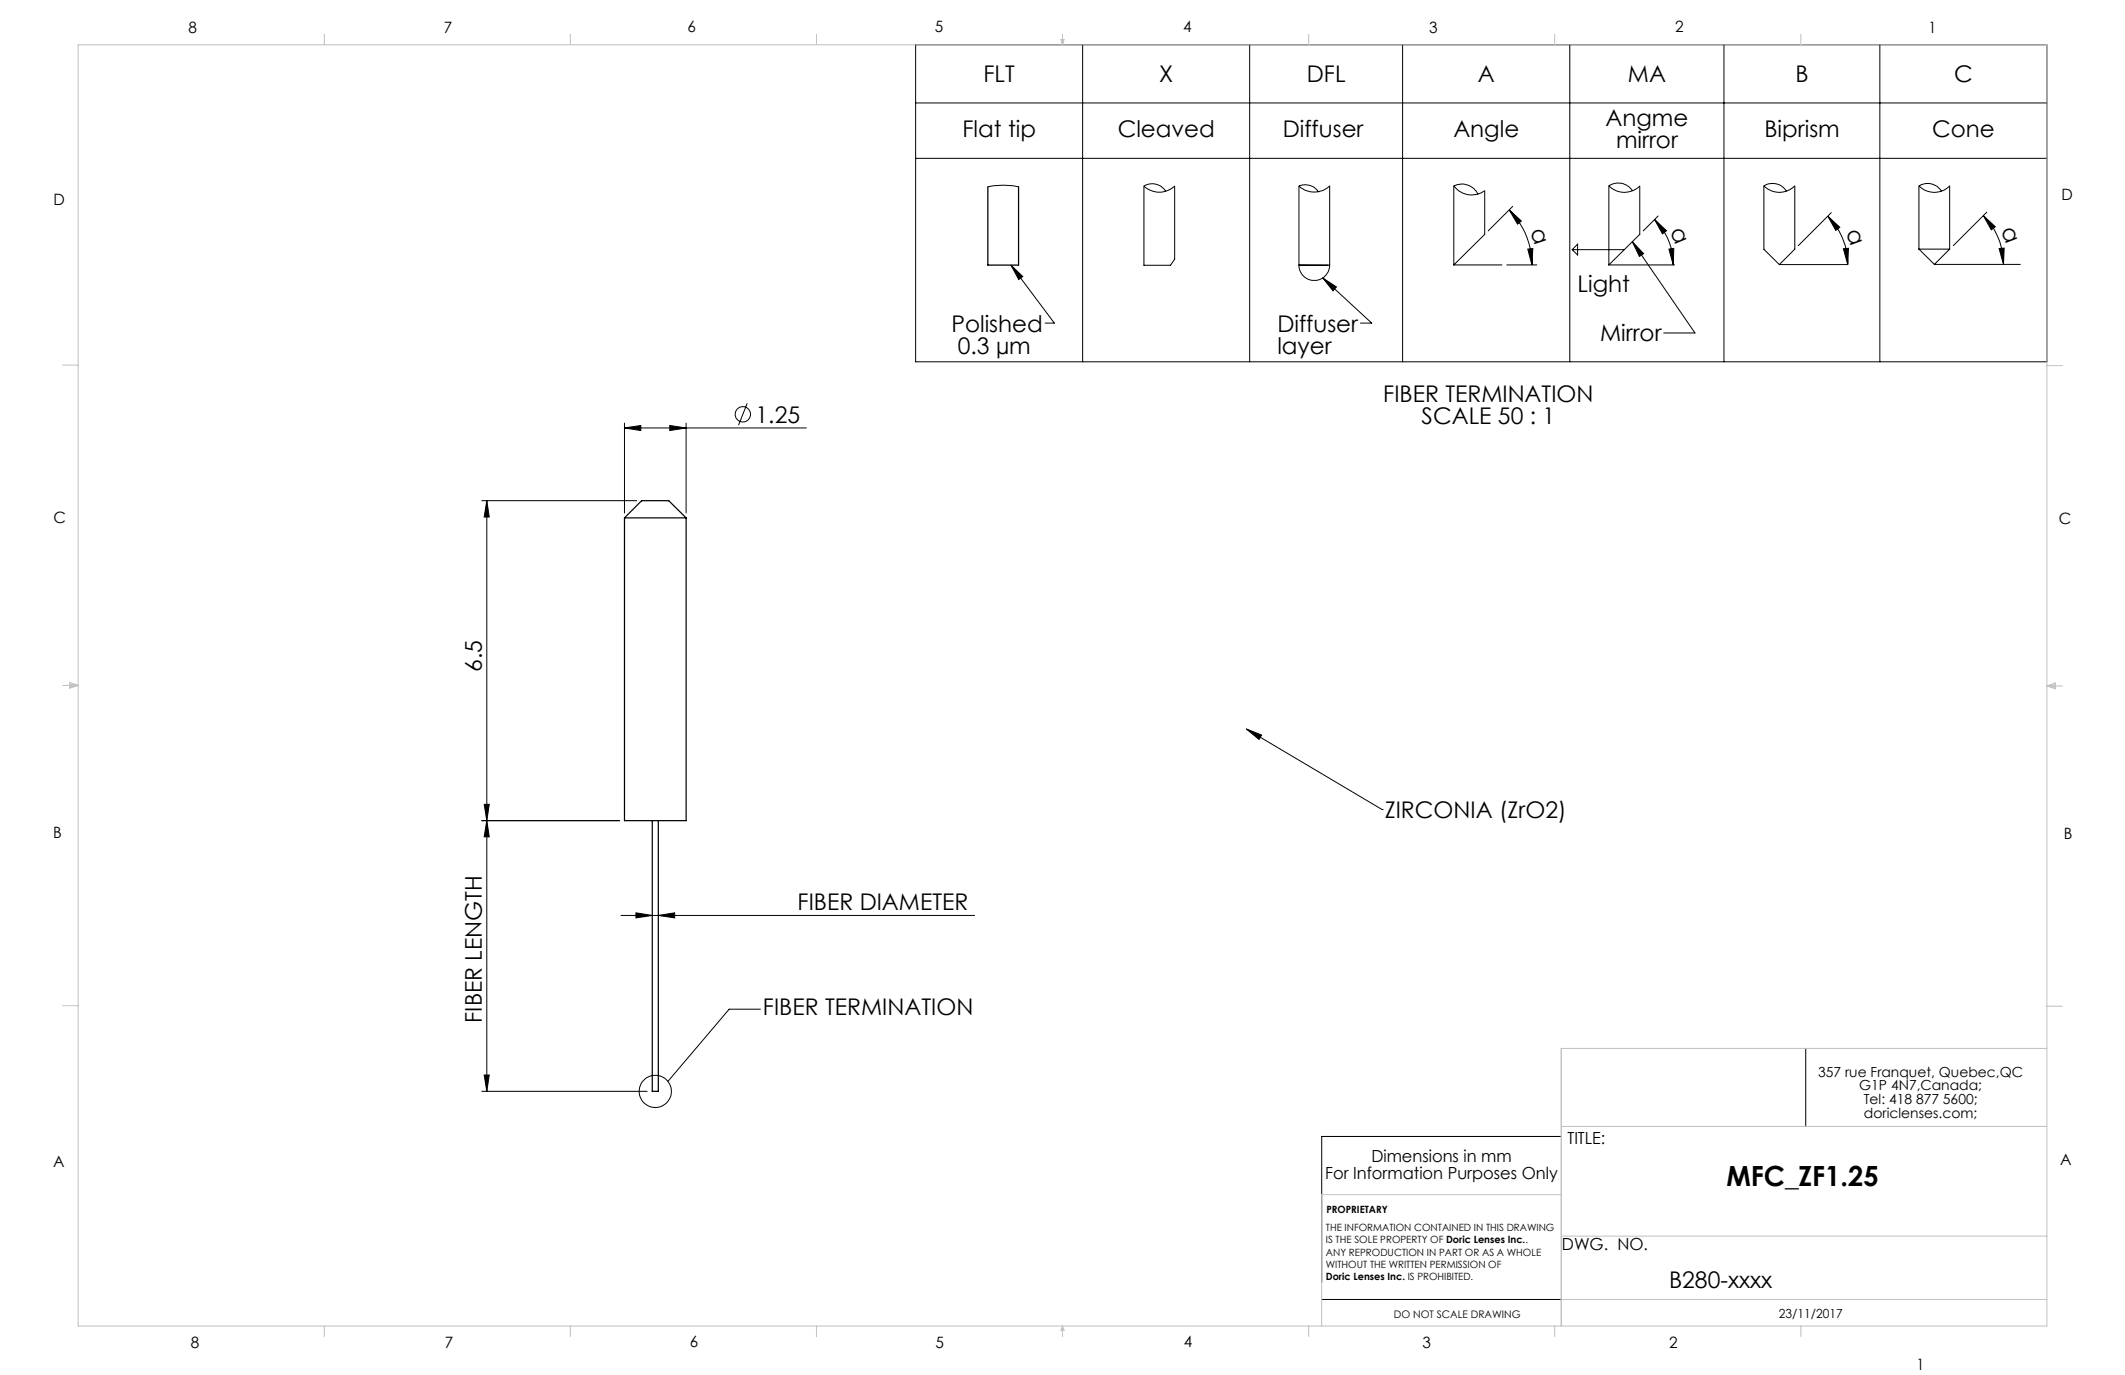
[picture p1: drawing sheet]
<svg xmlns="http://www.w3.org/2000/svg" width="432mm" height="279mm" viewBox="0 0 432 279" stroke-linecap="round" stroke-linejoin="round" font-family="sans-serif">
<g fill="none" stroke="#000" stroke-width=".2">
<path d="M186.1 9.1h229.8v64.4h-229.8zM220 9.1v64.4M253.9 9.1v64.4M285 9.1v64.4M319 9.1v64.4M350.3 9.1v64.4M382 9.1v64.4M186.1 20.9h229.8M186.1 32.2h229.8M200.7 38a15.4 15.4 0 0 1 6.3 0M232.4 37.8a3.2 3.2 0 0 1 4.5 1M232.4 37.8a4.6 4.6 0 0 0 6.3 0v14.9l-.9 1.2h-5.4z"/>
<path d="M263.9 37.8a4.6 4.6 0 0 0 6.3 0v16.1M263.9 37.8a3.3 3.3 0 0 1 4.1 1.2M263.9 37.8v16.1M295.4 37.8a4.5 4.5 0 0 0 6.3 1v8.8l-6.3 6.2M295.4 37.8a3.7 3.7 0 0 1 4.9 1.6M295.4 37.8v16M326.9 37.7a4.4 4.4 0 0 0 6.3 .1v9.8l-6.3 6.2M326.9 37.7a3.4 3.4 0 0 1 4.8 1.1M326.9 37.7v16.1M358.4 37.8a4.4 4.4 0 0 0 6.3 0v12.8l-3.1 3.2M358.4 37.8a3.3 3.3 0 0 1 4.6 1M358.4 37.8v12.9l3.2 3.1"/>
<path d="M389.9 37.8a4.4 4.4 0 0 0 6.3 0v12.8M389.9 37.8a3.3 3.3 0 0 1 4.6 1M389.9 37.8v12.8M205.4 53.9l8.8 11.8h-1.8M205.4 53.9l2.4 2.3-.8 .6zM263.9 53.9a3.1 3.1 0 0 0 3.2 3.1 3.1 3.1 0 0 0 3.1-3.1M263.9 53.9h6.3M263.9 53.9h5.9M268.8 56.5l9.9 9.2h-2.3M268.8 56.5l2.8 1.8-.7 .8zM295.4 53.8h9.8M306.2 53.8h6.1"/>
<path d="M306.7 42.7l2.4 2.2-.7 .6zM306.7 42.7a15.9 15.9 0 0 1 4.6 11.1M307.4 41.9l-5 5M310.4 50.6l1.1-.1-.2 3.3zM319.5 50.7h10.6M320.6 49.6v2.2l-1.1-1.1zM326.9 53.8h13.4M331.7 49.1l12.7 18.6h-6.3M331.7 49.1l2.3 2.4-.9 .6zM336.2 44.6l2.4 2.3-.8 .6zM336.2 44.6a13 13 0 0 1 3.8 9.2M336.9 43.9l-3 3"/>
<path d="M339.1 50.6l1-.1-.1 3.3zM361.6 53.8h13.8M371.4 43.9l2.4 2.3-.8 .6zM371.4 43.9a14 14 0 0 1 4.1 9.9M372.1 43.2l-6.7 6.7M374.6 50.6l1-.2-.1 3.4zM389.9 50.6l3.2 3.1M389.9 50.6h6.3M393.1 53.7h17.4M396.2 50.6l-3.1 3.1M403 43.8l2.4 2.3-.8 .6zM403 43.8a14 14 0 0 1 4.1 9.9"/>
<path d="M403.7 43.1l-6.8 6.8M406.2 50.5l1-.1-.1 3.3zM126.9 87l3.3-.5v1zM126.9 86v18.2M126.9 87h37M136.1 86.5l3.3 .5-3.3 .5zM139.4 86v18.2M151.8 82l-1.7 4.4M97.9 101.7h31.5M98.9 101.7l.5 3.4h-1zM98.9 101.7v120.1M253.3 148.1l27.5 16.4"/>
<path d="M253.3 148.1l3.1 1.3-.6 .8zM97.9 166.8h28M98.4 163.4h1l-.5 3.4zM98.9 166.8l.5 3.2h-1zM280.8 164.5h.1M126.2 186h71.8M129.2 185.5l3.3 .5-3.3 .5zM133.8 186l3.3-.5v1zM98.4 218.4h1l-.5 3.4zM154.5 205.1h-6.3l-12.5 14.6M366.9 213v15.9M97.9 221.8h33.6"/>
<path d="M317.3 230.9h-48.7v29.7M268.6 264.1h48.7"/>
<circle cx="150.9" cy="84.2" r="1.56"/>
<circle cx="133.1" cy="221.8" r="3.3"/>
</g>
<g fill="none" stroke="#c0c0c0" stroke-width=".2">
<path d="M15.9 9.1h400v260.4h-400zM65.9 6.9v2.2M115.9 6.9v2.2M165.9 6.9v2.2M215.6 8h.6l-.3 1.1zM215.7 8l.2 1.1M215.9 6.9v2.2M216 8l-.1 1.1M265.9 6.9v2.2M315.9 6.9v2.2M365.9 6.9v2.2M12.7 74.2h3.2"/>
<path d="M415.9 74.3h3.2M12.7 139.3h3.2M14.2 139.1l1.7 .2M14.2 138.7l1.7 .6-1.7 .5zM15.9 139.3l-1.7 .3M415.9 139.4h3.2M415.9 139.4l1.8-.6v1.2zM415.9 139.4l1.8 .3M417.7 139.2l-1.8 .2M12.7 204.4h3.2M415.9 204.5h3.2M415.9 213h-98.6v56.5"/>
<path d="M317.3 228.9h98.6M317.3 251.2h98.6M317.3 242.7h-48.7v26.8M65.9 269.5v2.1M115.9 269.5v2.1M165.9 269.5v2.1M215.9 269.5v2.1M215.9 269.5l.3 .8h-.6zM265.9 269.5v2.1M315.9 269.5v2.1M317.3 264.1h98.6M365.9 269.5v2.1"/>
</g>
<g fill="#000">
<path d="M310.4 50.6l1.1-.1-.2 3.3zM306.7 42.7l2.4 2.2-.7 .6z"/>
<path d="M339.1 50.6l1-.1-.1 3.3zM336.2 44.6l2.4 2.3-.8 .6z"/>
<path d="M374.6 50.6l1-.2-.1 3.4zM371.4 43.9l2.4 2.3-.8 .6z"/>
<path d="M406.2 50.5l1-.1-.1 3.3zM403 43.8l2.4 2.3-.8 .6z"/>
<path d="M253.3 148.1l3.1 1.3-.6 .8zM331.7 49.1l2.3 2.4-.9 .6zM268.8 56.5l2.8 1.8-.7 .8zM205.4 53.9l2.4 2.3-.8 .6z"/>
<path d="M98.4 163.4h1l-.5 3.4zM98.9 101.7l.5 3.4h-1z"/>
<path d="M98.9 166.8l.5 3.2h-1zM98.4 218.4h1l-.5 3.4z"/>
<path d="M129.2 185.5l3.3 .5-3.3 .5zM133.8 186l3.3-.5v1zM126.9 87l3.3-.5v1zM136.1 86.5l3.3 .5-3.3 .5z"/>
</g>
<path d="M200.7 38v15.9h6.3v-15.9M126.9 105.2h12.5M126.9 105.2l3.5-3.5h5.5l3.5 3.5M126.9 105.2v61.6h12.5v-61.6M132.5 166.8v55h1.3v-55" fill="none" stroke="#000" stroke-width=".25"/>
<text font-size="5.6" x="350.8" y="241">MFC_ZF1.25</text>
<g font-size="4.7">
<text x="199.8" y="16.7">FLT</text>
<text x="235.6" y="16.7">X</text>
<text x="265.6" y="16.7">DFL</text>
<text x="300.3" y="16.7">A</text>
<text x="330.8" y="16.7">MA</text>
<text x="364.8" y="16.7">B</text>
<text x="397.1" y="16.7">C</text>
<text x="195.6" y="27.8">Flat tip</text>
<text x="227.1" y="27.8">Cleaved</text>
<text x="260.7" y="27.8">Diffuser</text>
<text x="295.3" y="27.8">Angle</text>
<text x="326.2" y="25.5">Angme</text>
<text x="358.5" y="27.8">Biprism</text>
<text x="392.6" y="27.8">Cone</text>
<text x="328.4" y="30">mirror</text>
<text x="310.9" y="46.9" transform="rotate(71 310.9 46.9)">α</text>
<text x="339.3" y="46.9" transform="rotate(67 339.3 46.9)">α</text>
<text x="375.1" y="47.2" transform="rotate(70 375.1 47.2)">α</text>
<text x="406.6" y="46.8" transform="rotate(69 406.6 46.8)">α</text>
<text x="320.6" y="59.4">Light</text>
<text x="193.3" y="67.4">Polished</text>
<text x="194.6" y="71.9">0.3 µm</text>
<text x="259.6" y="67.4">Diffuser</text>
<text x="259.6" y="71.9">layer</text>
<text x="325.1" y="69.4">Mirror</text>
<text x="281.1" y="81.6">FIBER TERMINATION</text>
<text x="153.5" y="85.9">1.25</text>
<text x="288.9" y="86.1">SCALE 50 : 1</text>
<text x="97.9" y="136.6" transform="rotate(-90 97.9 136.6)">6.5</text>
<text x="281.4" y="166.2">ZIRCONIA (ZrO2)</text>
<text x="162.1" y="185">FIBER DIAMETER</text>
<text x="97.9" y="207.8" transform="rotate(-90 97.9 207.8)">FIBER LENGTH</text>
<text x="155" y="206.3">FIBER TERMINATION</text>
<text x="339.1" y="261.7">B280-xxxx</text>
</g>
<g font-size="3.4">
<text x="318.5" y="232.4">TITLE:</text>
<text x="269.3" y="239.6">For Information Purposes Only</text>
<text x="278.7" y="236">Dimensions in mm</text>
<text x="317.4" y="254.1">DWG. NO.</text>
</g>
<g font-size="3.2">
<text x="38.3" y="6.7">8</text>
<text x="90.2" y="6.7">7</text>
<text x="139.7" y="6.5">6</text>
<text x="190" y="6.5">5</text>
<text x="240.4" y="6.6">4</text>
<text x="290.4" y="6.7">3</text>
<text x="340.4" y="6.5">2</text>
<text x="391.9" y="6.7">1</text>
<text x="10.9" y="41.6">D</text>
<text x="418.9" y="40.7">D</text>
<text x="10.9" y="106.3">C</text>
<text x="418.4" y="106.4">C</text>
<text x="10.8" y="170.2">B</text>
<text x="419.4" y="170.6">B</text>
<text x="10.8" y="237.2">A</text>
<text x="418.6" y="236.8">A</text>
<text x="38.8" y="273.8">8</text>
<text x="90.4" y="273.8">7</text>
<text x="140.2" y="273.8">6</text>
<text x="190.1" y="273.9">5</text>
<text x="240.5" y="273.8">4</text>
<text x="289" y="273.9">3</text>
<text x="339.1" y="273.8">2</text>
<text x="389.5" y="278.4">1</text>
</g>
<g font-size="2.8">
<text x="369.5" y="218.8">357 rue Franquet, Quebec,QC</text>
<text x="377.8" y="221.6">G1P 4N7,Canada;</text>
<text x="378.7" y="224.4">Tel: 418 877 5600;</text>
<text x="378.8" y="227.2">doriclenses.com;</text>
</g>
<text font-size="2.5" x="361.5" y="267.8">23/11/2017</text>
<text font-size="2.1" x="283.2" y="267.8">DO NOT SCALE DRAWING</text>
<g font-size="2">
<text x="269.4" y="250.1">THE INFORMATION CONTAINED IN THIS DRAWING</text>
<text x="269.5" y="246.5">PROPRIETARY</text>
<text x="269.4" y="252.6">IS THE SOLE PROPERTY OF Doric Lenses Inc..</text>
<text x="269.4" y="255.1">ANY REPRODUCTION IN PART OR AS A WHOLE</text>
<text x="269.4" y="257.6">WITHOUT THE WRITTEN PERMISSION OF</text>
<text x="269.4" y="260.2">Doric Lenses Inc. IS PROHIBITED.</text>
</g>
</svg>
